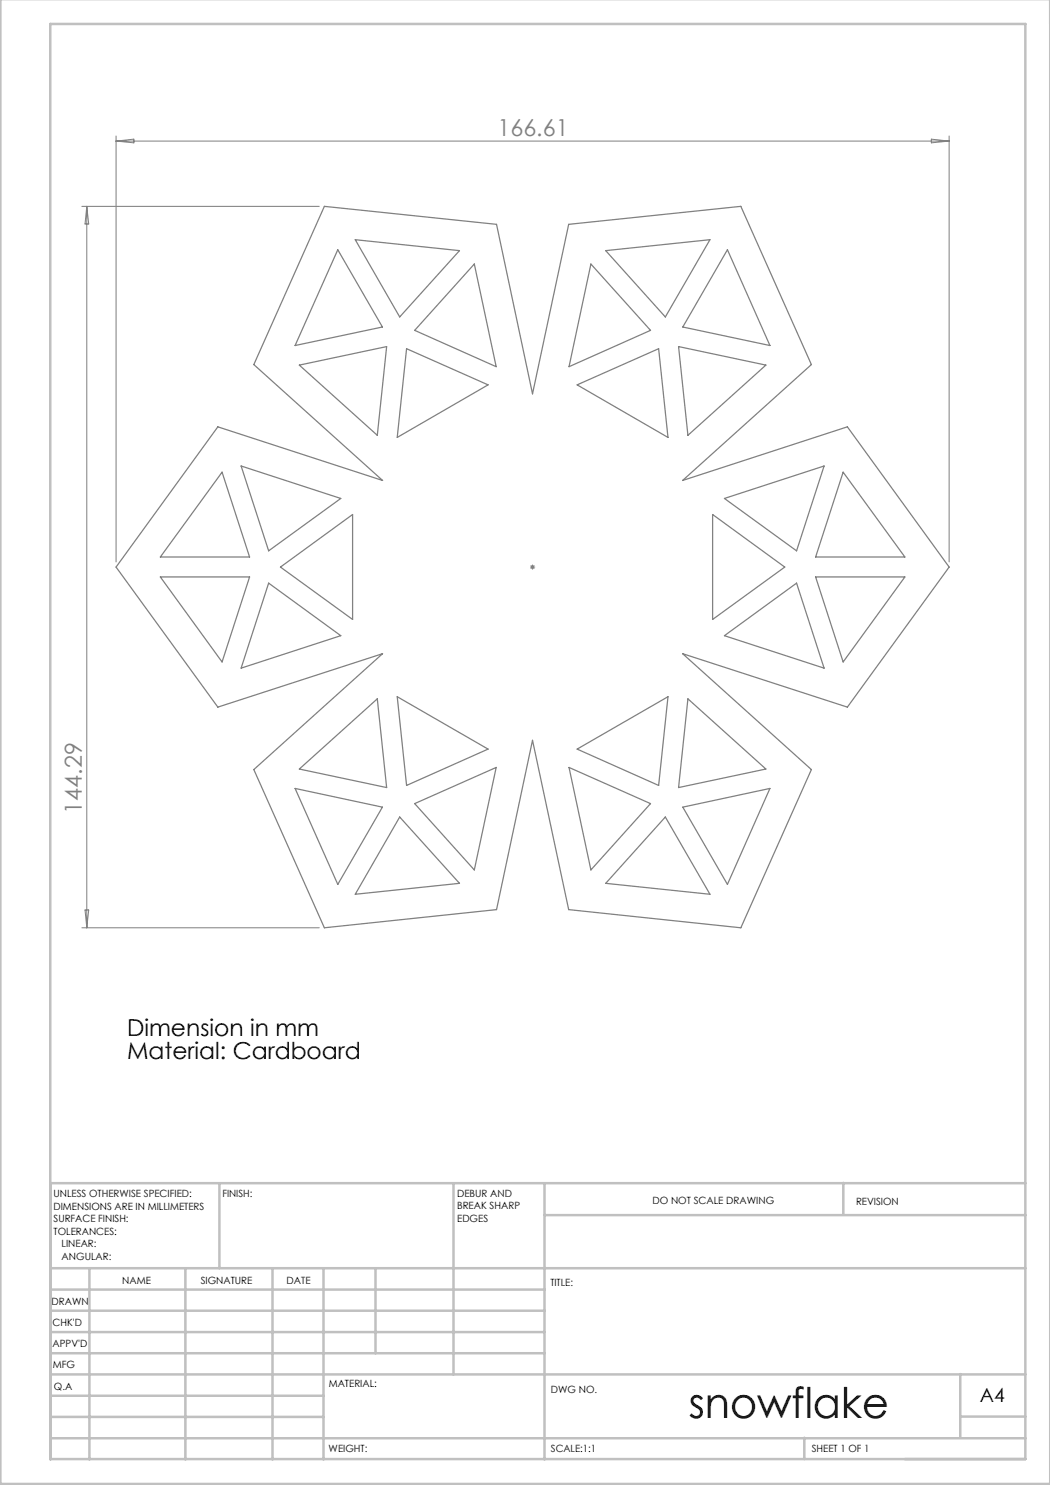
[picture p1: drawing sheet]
<svg xmlns="http://www.w3.org/2000/svg" width="210mm" height="297mm" viewBox="0 0 210 297" stroke-linecap="round" stroke-linejoin="round" font-family="sans-serif">
<g fill="none" stroke="#808080" stroke-width=".2">
<path d="M23.2 27.2v85.2M23.2 28.2h166.6M23.2 28.2l3.6-.4v.8zM186.3 27.8l3.5 .4-3.5 .4zM189.8 27.2v85.2M16.4 41.3h47.5M17.4 41.3v144.3M17.4 41.3l.3 3.5h-.7zM106 113.4h1M106.2 113.1l.7 .7M106.5 112.9v1M106.9 113.1l-.7 .7"/>
<path d="M16.4 185.6h47.5M17 182h.7l-.3 3.6z"/>
</g>
<g fill="none" stroke="#c0c0c0" stroke-width=".5">
<path d="M.1 -.1v296.9h209.9v-296.9M10.1 4.8h195v287h-195zM43.9 236.6v17M90.7 236.6v38.3M108.9 236.6v55.3M168.7 236.6v6.3M205.1 236.6h-195v55.3M10.1 253.6h195M10.1 257.9h98.8M17.9 253.6v38.3M37.1 253.6v38.3M54.5 253.6v38.3"/>
<path d="M64.7 253.6v38.3M75.1 253.6v17M108.9 243h96.2M10.1 270.6h98.8M10.1 266.4h98.8M10.1 262.1h98.8M10.1 279.1h54.6M10.1 274.9h195M192.1 274.8v12.7M10.1 287.7h195M10.1 283.4h54.6M160.9 287.5v4.3"/>
<path d="M192.1 283.3h13"/>
</g>
<g fill="none" stroke="#808080" stroke-width=".25">
<path d="M64.9 41.3l34.4 3.6 7.2 33.9 7.2-33.9 34.5-3.6 14.1 31.6-25.8 23.2 33-10.7 20.3 28-20.3 28-33-10.7 25.8 23.2-14.1 31.7-34.5-3.7-7.2-33.8-7.2 33.8-34.4 3.7-14.1-31.7 25.7-23.2-32.9 10.7-20.4-28 20.4-28 32.9 10.7-25.7-23.2zM67.6 49.9l8.9 15.5-17.5 3.7zM71 47.9l20.9 2.2-12 13.3zM94.9 52.8l4.3 20.5-16.3-7.2zM118.2 52.8l11.9 13.3-16.3 7.2zM121.1 50.1l20.9-2.2-8.9 15.5zM145.5 49.9l8.5 19.2-17.4-3.7zM59.9 73l17.4-3.7-1.8 17.8zM81.3 69.7l16.3 7.3-18.2 10.5zM115.4 77l16.3-7.3 1.9 17.8zM135.7 69.3l17.5 3.7-15.6 14.1zM44.4 94.4l5.5 17h-17.8z"/>
<path d="M48.2 93.2l20 6.5-14.5 10.5zM144.9 99.7l19.9-6.5-5.5 17zM168.6 94.4l12.4 17h-17.9zM32.1 115.4h17.8l-5.5 17zM53.7 116.6l14.5 10.5-20 6.5zM56.1 113.4l14.4-10.5v21zM142.5 102.9l14.5 10.5-14.5 10.5zM163.1 115.4h17.9l-12.4 17zM79.4 139.3l18.2 10.5-16.3 7.3zM137.6 139.8l15.6 14-17.5 3.7zM144.9 127.1l14.4-10.5 5.5 17zM59 157.7l17.5 3.7-8.9 15.5z"/>
<path d="M59.9 153.8l15.6-14 1.8 17.7zM113.8 153.5l16.3 7.2-11.9 13.3zM115.4 149.8l18.2-10.5-1.9 17.8zM79.9 163.4l12 13.3-20.9 2.2zM82.9 160.7l16.3-7.2-4.3 20.5zM133.1 163.4l8.9 15.5-20.9-2.2zM136.6 161.4l17.4-3.7-8.5 19.2z"/>
</g>
<text font-size="8.5" x="137.7" y="283.5">snowflake</text>
<g font-size="4.7" fill="#808080">
<text x="99.5" y="27.2">166.61</text>
<text x="16.4" y="162.7" transform="rotate(-90 16.4 162.7)">144.29</text>
</g>
<g font-size="4.7">
<text x="25.4" y="207.2">Dimension in mm</text>
<text x="25.4" y="211.8">Material: Cardboard</text>
</g>
<text font-size="3.9" x="196" y="280.4">A4</text>
<g font-size="2">
<text x="10.7" y="239.5">UNLESS OTHERWISE SPECIFIED:</text>
<text x="44.5" y="239.5">FINISH:</text>
<text x="91.4" y="239.4">DEBUR AND</text>
<text x="10.7" y="242">DIMENSIONS ARE IN MILLIMETERS</text>
<text x="10.7" y="244.5">SURFACE FINISH:</text>
<text x="91.4" y="241.9">BREAK SHARP</text>
<text x="91.4" y="244.4">EDGES</text>
<text x="130.5" y="240.8">DO NOT SCALE DRAWING</text>
<text x="171.2" y="241">REVISION</text>
<text x="10.7" y="247">TOLERANCES:</text>
<text x="12.3" y="249.5">LINEAR:</text>
<text x="12.3" y="252">ANGULAR:</text>
<text x="24.4" y="256.9">NAME</text>
<text x="40.1" y="256.8">SIGNATURE</text>
<text x="57.3" y="256.8">DATE</text>
<text x="110.1" y="257.1">TITLE:</text>
<text x="10.3" y="260.9">DRAWN</text>
<text x="10.5" y="269.3">APPV'D</text>
<text x="10.5" y="265.2">CHK'D</text>
<text x="10.6" y="273.6">MFG</text>
<text x="10.8" y="278">Q.A</text>
<text x="65.8" y="277.4">MATERIAL:</text>
<text x="110.2" y="278.5">DWG NO.</text>
<text x="65.7" y="290.4">WEIGHT:</text>
<text x="110.2" y="290.5">SCALE:1:1</text>
<text x="162.4" y="290.4">SHEET 1 OF 1</text>
</g>
</svg>
